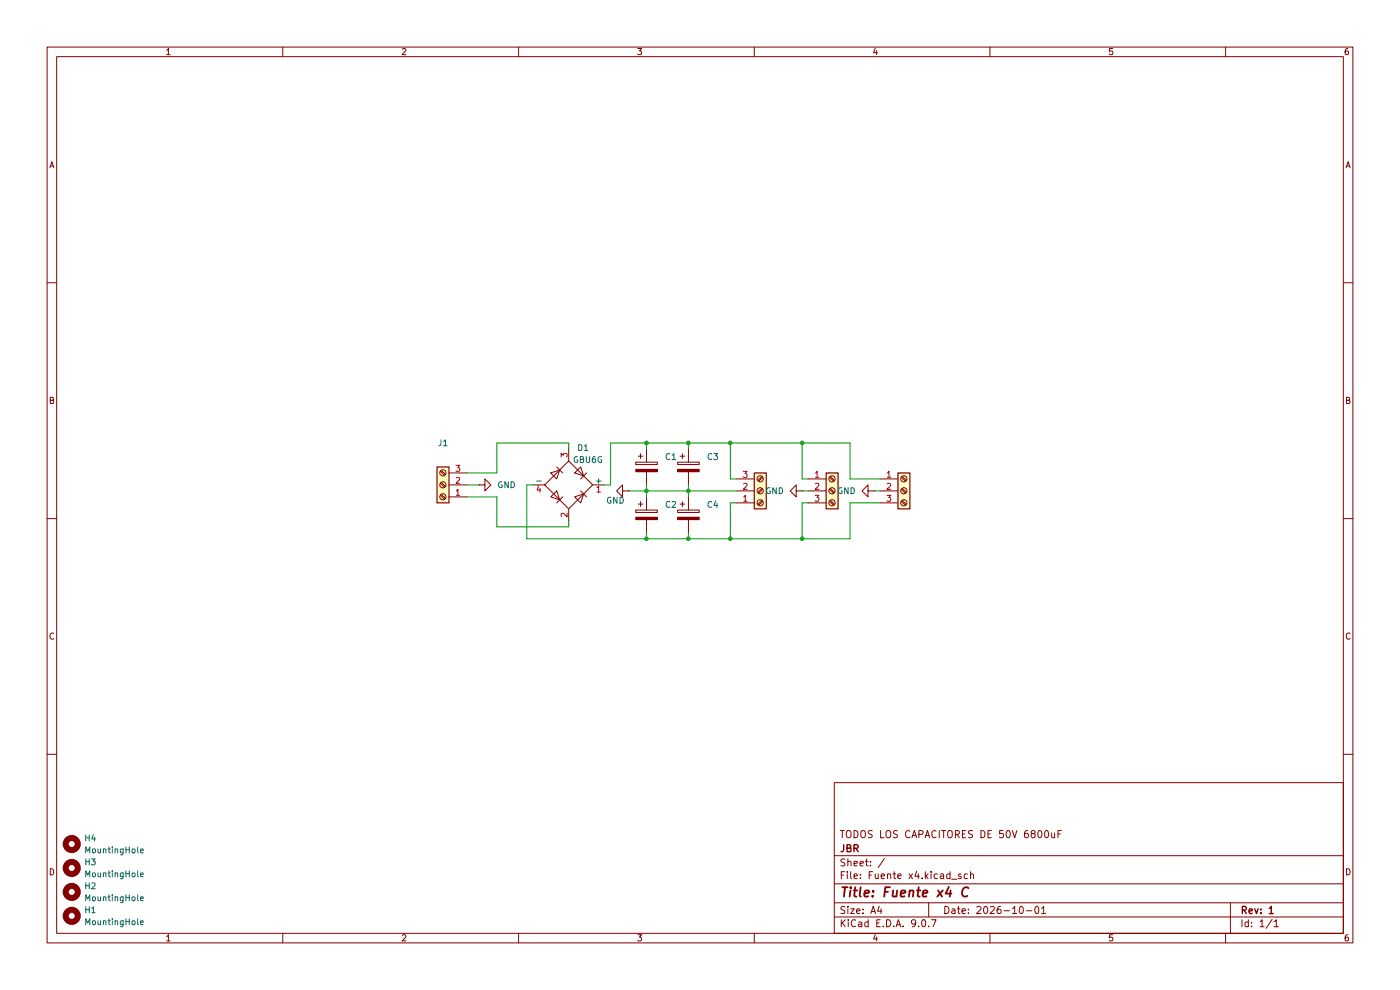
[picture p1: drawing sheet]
(kicad_sch
 (version 20250114)
 (generator "eeschema")
 (generator_version "9.0")
 (paper "A4")
 (title_block
  (title "Fuente x4 C")
  (date "2026-10-01")
  (rev "1")
  (company "JBR")
  (comment 1 "TODOS LOS CAPACITORES DE 50V 6800uF"))
 (lib_symbols
  (symbol "Connector:Screw_Terminal_01x03"
   (pin_names
    (offset 1.016) (hide yes)) (exclude_from_sim no) (in_bom yes) (on_board yes)
   (property "Reference" "J" (at 0 5.08 0) (effects (font (size 1.27 1.27))))
   (property "Value" "Screw_Terminal_01x03" (at 0 -5.08 0) (effects (font (size 1.27 1.27))))
   (property "Footprint" "" (at 0 0 0) (effects (font (size 1.27 1.27)) (hide yes)))
   (property "Datasheet" "~" (at 0 0 0) (effects (font (size 1.27 1.27)) (hide yes)))
   (property "Description" "Generic screw terminal, single row, 01x03, script generated (kicad-library-utils/schlib/autogen/connector/)" (at 0 0 0) (effects (font (size 1.27 1.27)) (hide yes)))
   (symbol "Screw_Terminal_01x03_1_1"
    (rectangle (start -1.27 3.81) (end 1.27 -3.81) (stroke (width 0.254) (type default)) (fill (type background)))
    (polyline (pts (xy -0.5334 2.8702) (xy 0.3302 2.032)) (stroke (width 0.1524) (type default)) (fill (type none)))
    (polyline (pts (xy -0.5334 0.3302) (xy 0.3302 -0.508)) (stroke (width 0.1524) (type default)) (fill (type none)))
    (polyline (pts (xy -0.5334 -2.2098) (xy 0.3302 -3.048)) (stroke (width 0.1524) (type default)) (fill (type none)))
    (polyline (pts (xy -0.3556 3.048) (xy 0.508 2.2098)) (stroke (width 0.1524) (type default)) (fill (type none)))
    (polyline (pts (xy -0.3556 0.508) (xy 0.508 -0.3302)) (stroke (width 0.1524) (type default)) (fill (type none)))
    (polyline (pts (xy -0.3556 -2.032) (xy 0.508 -2.8702)) (stroke (width 0.1524) (type default)) (fill (type none)))
    (circle (center 0 2.54) (radius 0.635) (stroke (width 0.1524) (type default)) (fill (type none)))
    (circle (center 0 0) (radius 0.635) (stroke (width 0.1524) (type default)) (fill (type none)))
    (circle (center 0 -2.54) (radius 0.635) (stroke (width 0.1524) (type default)) (fill (type none)))
    (pin passive line (at -5.08 2.54 0) (length 3.81) (name "Pin_1" (effects (font (size 1.27 1.27)))) (number "1" (effects (font (size 1.27 1.27)))))
    (pin passive line (at -5.08 0 0) (length 3.81) (name "Pin_2" (effects (font (size 1.27 1.27)))) (number "2" (effects (font (size 1.27 1.27)))))
    (pin passive line (at -5.08 -2.54 0) (length 3.81) (name "Pin_3" (effects (font (size 1.27 1.27)))) (number "3" (effects (font (size 1.27 1.27))))))
   (embedded_fonts no))
  (symbol "Device:C_Polarized"
   (pin_numbers (hide yes))
   (pin_names
    (offset 0.254)) (exclude_from_sim no) (in_bom yes) (on_board yes)
   (property "Reference" "C" (at 0.635 2.54 0) (effects (font (size 1.27 1.27)) (justify left)))
   (property "Value" "C_Polarized" (at 0.635 -2.54 0) (effects (font (size 1.27 1.27)) (justify left)))
   (property "Footprint" "" (at 0.9652 -3.81 0) (effects (font (size 1.27 1.27)) (hide yes)))
   (property "Datasheet" "~" (at 0 0 0) (effects (font (size 1.27 1.27)) (hide yes)))
   (property "Description" "Polarized capacitor" (at 0 0 0) (effects (font (size 1.27 1.27)) (hide yes)))
   (symbol "C_Polarized_0_1"
    (rectangle (start -2.286 0.508) (end 2.286 1.016) (stroke (width 0) (type default)) (fill (type none)))
    (polyline (pts (xy -1.778 2.286) (xy -0.762 2.286)) (stroke (width 0) (type default)) (fill (type none)))
    (polyline (pts (xy -1.27 2.794) (xy -1.27 1.778)) (stroke (width 0) (type default)) (fill (type none)))
    (rectangle (start 2.286 -0.508) (end -2.286 -1.016) (stroke (width 0) (type default)) (fill (type outline))))
   (symbol "C_Polarized_1_1"
    (pin passive line (at 0 3.81 270) (length 2.794) (name "~" (effects (font (size 1.27 1.27)))) (number "1" (effects (font (size 1.27 1.27)))))
    (pin passive line (at 0 -3.81 90) (length 2.794) (name "~" (effects (font (size 1.27 1.27)))) (number "2" (effects (font (size 1.27 1.27))))))
   (embedded_fonts no))
  (symbol "Diode_Bridge:GBU6G"
   (pin_names
    (offset 0)) (exclude_from_sim no) (in_bom yes) (on_board yes)
   (property "Reference" "D" (at 2.54 6.985 0) (effects (font (size 1.27 1.27)) (justify left)))
   (property "Value" "GBU6G" (at 2.54 5.08 0) (effects (font (size 1.27 1.27)) (justify left)))
   (property "Footprint" "Diode_THT:Diode_Bridge_Vishay_GBU" (at 3.81 3.175 0) (effects (font (size 1.27 1.27)) (justify left) (hide yes)))
   (property "Datasheet" "http://www.vishay.com/docs/88656/gbu6a.pdf" (at 0 0 0) (effects (font (size 1.27 1.27)) (hide yes)))
   (property "Description" "Single-Phase Bridge Rectifier, 280V Vrms, 6.0A If, GBU package" (at 0 0 0) (effects (font (size 1.27 1.27)) (hide yes)))
   (symbol "GBU6G_0_1"
    (polyline (pts (xy -5.08 0) (xy 0 -5.08) (xy 5.08 0) (xy 0 5.08) (xy -5.08 0)) (stroke (width 0) (type default)) (fill (type none)))
    (polyline (pts (xy -3.81 2.54) (xy -2.54 1.27) (xy -1.905 3.175) (xy -3.81 2.54)) (stroke (width 0) (type default)) (fill (type none)))
    (polyline (pts (xy -2.54 3.81) (xy -1.27 2.54)) (stroke (width 0) (type default)) (fill (type none)))
    (polyline (pts (xy -2.54 -1.27) (xy -3.81 -2.54) (xy -1.905 -3.175) (xy -2.54 -1.27)) (stroke (width 0) (type default)) (fill (type none)))
    (polyline (pts (xy -1.27 -2.54) (xy -2.54 -3.81)) (stroke (width 0) (type default)) (fill (type none)))
    (polyline (pts (xy 1.27 2.54) (xy 2.54 3.81) (xy 3.175 1.905) (xy 1.27 2.54)) (stroke (width 0) (type default)) (fill (type none)))
    (polyline (pts (xy 2.54 1.27) (xy 3.81 2.54)) (stroke (width 0) (type default)) (fill (type none)))
    (polyline (pts (xy 2.54 -1.27) (xy 3.81 -2.54)) (stroke (width 0) (type default)) (fill (type none)))
    (polyline (pts (xy 3.175 -1.905) (xy 1.27 -2.54) (xy 2.54 -3.81) (xy 3.175 -1.905)) (stroke (width 0) (type default)) (fill (type none))))
   (symbol "GBU6G_1_1"
    (pin passive line (at -7.62 0 0) (length 2.54) (name "-" (effects (font (size 1.27 1.27)))) (number "4" (effects (font (size 1.27 1.27)))))
    (pin passive line (at 0 7.62 270) (length 2.54) (name "~" (effects (font (size 1.27 1.27)))) (number "3" (effects (font (size 1.27 1.27)))))
    (pin passive line (at 0 -7.62 90) (length 2.54) (name "~" (effects (font (size 1.27 1.27)))) (number "2" (effects (font (size 1.27 1.27)))))
    (pin passive line (at 7.62 0 180) (length 2.54) (name "+" (effects (font (size 1.27 1.27)))) (number "1" (effects (font (size 1.27 1.27))))))
   (embedded_fonts no))
  (symbol "Mechanical:MountingHole"
   (pin_names
    (offset 1.016)) (exclude_from_sim no) (in_bom no) (on_board yes)
   (property "Reference" "H" (at 0 5.08 0) (effects (font (size 1.27 1.27))))
   (property "Value" "MountingHole" (at 0 3.175 0) (effects (font (size 1.27 1.27))))
   (property "Footprint" "" (at 0 0 0) (effects (font (size 1.27 1.27)) (hide yes)))
   (property "Datasheet" "~" (at 0 0 0) (effects (font (size 1.27 1.27)) (hide yes)))
   (property "Description" "Mounting Hole without connection" (at 0 0 0) (effects (font (size 1.27 1.27)) (hide yes)))
   (symbol "MountingHole_0_1"
    (circle (center 0 0) (radius 1.27) (stroke (width 1.27) (type default)) (fill (type none))))
   (embedded_fonts no))
  (symbol "power:GND"
   (power)
   (pin_numbers (hide yes))
   (pin_names
    (offset 0) (hide yes)) (exclude_from_sim no) (in_bom yes) (on_board yes)
   (property "Reference" "#PWR" (at 0 -6.35 0) (effects (font (size 1.27 1.27)) (hide yes)))
   (property "Value" "GND" (at 0 -3.81 0) (effects (font (size 1.27 1.27))))
   (property "Footprint" "" (at 0 0 0) (effects (font (size 1.27 1.27)) (hide yes)))
   (property "Datasheet" "" (at 0 0 0) (effects (font (size 1.27 1.27)) (hide yes)))
   (property "Description" "Power symbol creates a global label with name \"GND\" , ground" (at 0 0 0) (effects (font (size 1.27 1.27)) (hide yes)))
   (symbol "GND_0_1"
    (polyline (pts (xy 0 0) (xy 0 -1.27) (xy 1.27 -1.27) (xy 0 -2.54) (xy -1.27 -1.27) (xy 0 -1.27)) (stroke (width 0) (type default)) (fill (type none))))
   (symbol "GND_1_1"
    (pin power_in line (at 0 0 270) (length 0) (name "~" (effects (font (size 1.27 1.27)))) (number "1" (effects (font (size 1.27 1.27))))))
   (embedded_fonts no)))
 (junction
  (at 137.16 114.3)
  (diameter 0)
  (color 0 0 0 0))
 (junction
  (at 146.05 104.14)
  (diameter 0)
  (color 0 0 0 0))
 (junction
  (at 154.94 114.3)
  (diameter 0)
  (color 0 0 0 0))
 (junction
  (at 146.05 93.98)
  (diameter 0)
  (color 0 0 0 0))
 (junction
  (at 137.16 104.14)
  (diameter 0)
  (color 0 0 0 0))
 (junction
  (at 170.18 114.3)
  (diameter 0)
  (color 0 0 0 0))
 (junction
  (at 170.18 93.98)
  (diameter 0)
  (color 0 0 0 0))
 (junction
  (at 146.05 114.3)
  (diameter 0)
  (color 0 0 0 0))
 (junction
  (at 154.94 93.98)
  (diameter 0)
  (color 0 0 0 0))
 (junction
  (at 137.16 93.98)
  (diameter 0)
  (color 0 0 0 0))
 (wire
  (pts (xy 170.18 114.3) (xy 154.94 114.3))
  (stroke (width 0) (type default)))
 (wire
  (pts (xy 137.16 104.14) (xy 137.16 105.41))
  (stroke (width 0) (type default)))
 (wire
  (pts (xy 170.18 101.6) (xy 170.18 93.98))
  (stroke (width 0) (type default)))
 (wire
  (pts (xy 154.94 101.6) (xy 156.21 101.6))
  (stroke (width 0) (type default)))
 (wire
  (pts (xy 137.16 114.3) (xy 146.05 114.3))
  (stroke (width 0) (type default)))
 (wire
  (pts (xy 105.41 105.41) (xy 105.41 111.76))
  (stroke (width 0) (type default)))
 (wire
  (pts (xy 154.94 93.98) (xy 170.18 93.98))
  (stroke (width 0) (type default)))
 (wire
  (pts (xy 129.54 102.87) (xy 128.27 102.87))
  (stroke (width 0) (type default)))
 (wire
  (pts (xy 170.18 106.68) (xy 170.18 114.3))
  (stroke (width 0) (type default)))
 (wire
  (pts (xy 120.65 93.98) (xy 120.65 95.25))
  (stroke (width 0) (type default)))
 (wire
  (pts (xy 186.69 106.68) (xy 180.34 106.68))
  (stroke (width 0) (type default)))
 (wire
  (pts (xy 146.05 95.25) (xy 146.05 93.98))
  (stroke (width 0) (type default)))
 (wire
  (pts (xy 137.16 93.98) (xy 146.05 93.98))
  (stroke (width 0) (type default)))
 (wire
  (pts (xy 146.05 104.14) (xy 156.21 104.14))
  (stroke (width 0) (type default)))
 (wire
  (pts (xy 105.41 111.76) (xy 120.65 111.76))
  (stroke (width 0) (type default)))
 (wire
  (pts (xy 137.16 93.98) (xy 129.54 93.98))
  (stroke (width 0) (type default)))
 (wire
  (pts (xy 137.16 102.87) (xy 137.16 104.14))
  (stroke (width 0) (type default)))
 (wire
  (pts (xy 185.42 104.14) (xy 186.69 104.14))
  (stroke (width 0) (type default)))
 (wire
  (pts (xy 146.05 104.14) (xy 146.05 105.41))
  (stroke (width 0) (type default)))
 (wire
  (pts (xy 180.34 114.3) (xy 170.18 114.3))
  (stroke (width 0) (type default)))
 (wire
  (pts (xy 146.05 102.87) (xy 146.05 104.14))
  (stroke (width 0) (type default)))
 (wire
  (pts (xy 105.41 100.33) (xy 99.06 100.33))
  (stroke (width 0) (type default)))
 (wire
  (pts (xy 105.41 93.98) (xy 105.41 100.33))
  (stroke (width 0) (type default)))
 (wire
  (pts (xy 180.34 101.6) (xy 180.34 93.98))
  (stroke (width 0) (type default)))
 (wire
  (pts (xy 170.18 104.14) (xy 171.45 104.14))
  (stroke (width 0) (type default)))
 (wire
  (pts (xy 137.16 104.14) (xy 146.05 104.14))
  (stroke (width 0) (type default)))
 (wire
  (pts (xy 146.05 113.03) (xy 146.05 114.3))
  (stroke (width 0) (type default)))
 (wire
  (pts (xy 137.16 93.98) (xy 137.16 95.25))
  (stroke (width 0) (type default)))
 (wire
  (pts (xy 180.34 106.68) (xy 180.34 114.3))
  (stroke (width 0) (type default)))
 (wire
  (pts (xy 111.76 114.3) (xy 111.76 102.87))
  (stroke (width 0) (type default)))
 (wire
  (pts (xy 111.76 102.87) (xy 113.03 102.87))
  (stroke (width 0) (type default)))
 (wire
  (pts (xy 154.94 106.68) (xy 156.21 106.68))
  (stroke (width 0) (type default)))
 (wire
  (pts (xy 99.06 105.41) (xy 105.41 105.41))
  (stroke (width 0) (type default)))
 (wire
  (pts (xy 154.94 106.68) (xy 154.94 114.3))
  (stroke (width 0) (type default)))
 (wire
  (pts (xy 154.94 101.6) (xy 154.94 93.98))
  (stroke (width 0) (type default)))
 (wire
  (pts (xy 171.45 101.6) (xy 170.18 101.6))
  (stroke (width 0) (type default)))
 (wire
  (pts (xy 154.94 114.3) (xy 146.05 114.3))
  (stroke (width 0) (type default)))
 (wire
  (pts (xy 170.18 93.98) (xy 180.34 93.98))
  (stroke (width 0) (type default)))
 (wire
  (pts (xy 133.35 104.14) (xy 137.16 104.14))
  (stroke (width 0) (type default)))
 (wire
  (pts (xy 137.16 114.3) (xy 137.16 113.03))
  (stroke (width 0) (type default)))
 (wire
  (pts (xy 171.45 106.68) (xy 170.18 106.68))
  (stroke (width 0) (type default)))
 (wire
  (pts (xy 99.06 102.87) (xy 101.6 102.87))
  (stroke (width 0) (type default)))
 (wire
  (pts (xy 137.16 114.3) (xy 111.76 114.3))
  (stroke (width 0) (type default)))
 (wire
  (pts (xy 154.94 93.98) (xy 146.05 93.98))
  (stroke (width 0) (type default)))
 (wire
  (pts (xy 120.65 93.98) (xy 105.41 93.98))
  (stroke (width 0) (type default)))
 (wire
  (pts (xy 129.54 93.98) (xy 129.54 102.87))
  (stroke (width 0) (type default)))
 (wire
  (pts (xy 186.69 101.6) (xy 180.34 101.6))
  (stroke (width 0) (type default)))
 (wire
  (pts (xy 120.65 111.76) (xy 120.65 110.49))
  (stroke (width 0) (type default)))
 (symbol
  (lib_id "power:GND")
  (at 170.18 104.14 270)
  (unit 1)
  (exclude_from_sim no)
  (in_bom yes)
  (on_board yes)
  (dnp no)
  (fields_autoplaced yes)
  (property "Reference" "#PWR03" (at 163.83 104.14 0) (effects (font (size 1.27 1.27)) (hide yes)))
  (property "Value" "GND" (at 166.37 104.1399 90) (effects (font (size 1.27 1.27)) (justify right)))
  (property "Footprint" "" (at 170.18 104.14 0) (effects (font (size 1.27 1.27)) (hide yes)))
  (property "Datasheet" "" (at 170.18 104.14 0) (effects (font (size 1.27 1.27)) (hide yes)))
  (property "Description" "Power symbol creates a global label with name \"GND\" , ground" (at 170.18 104.14 0) (effects (font (size 1.27 1.27)) (hide yes)))
  (pin "1"))
 (symbol
  (lib_id "Connector:Screw_Terminal_01x03")
  (at 93.98 102.87 180)
  (unit 1)
  (exclude_from_sim no)
  (in_bom yes)
  (on_board yes)
  (dnp no)
  (fields_autoplaced yes)
  (property "Reference" "J1" (at 93.98 93.98 0) (effects (font (size 1.27 1.27))))
  (property "Value" "Screw_Terminal_01x03" (at 93.98 96.52 0) (effects (font (size 1.27 1.27)) (hide yes)))
  (property "Footprint" "TerminalBlock_Phoenix:TerminalBlock_Phoenix_MKDS-1,5-3_1x03_P5.00mm_Horizontal" (at 93.98 102.87 0) (effects (font (size 1.27 1.27)) (hide yes)))
  (property "Datasheet" "~" (at 93.98 102.87 0) (effects (font (size 1.27 1.27)) (hide yes)))
  (property "Description" "Generic screw terminal, single row, 01x03, script generated (kicad-library-utils/schlib/autogen/connector/)" (at 93.98 102.87 0) (effects (font (size 1.27 1.27)) (hide yes)))
  (pin "2")
  (pin "1")
  (pin "3"))
 (symbol
  (lib_id "power:GND")
  (at 185.42 104.14 270)
  (unit 1)
  (exclude_from_sim no)
  (in_bom yes)
  (on_board yes)
  (dnp no)
  (fields_autoplaced yes)
  (property "Reference" "#PWR04" (at 179.07 104.14 0) (effects (font (size 1.27 1.27)) (hide yes)))
  (property "Value" "GND" (at 181.61 104.1399 90) (effects (font (size 1.27 1.27)) (justify right)))
  (property "Footprint" "" (at 185.42 104.14 0) (effects (font (size 1.27 1.27)) (hide yes)))
  (property "Datasheet" "" (at 185.42 104.14 0) (effects (font (size 1.27 1.27)) (hide yes)))
  (property "Description" "Power symbol creates a global label with name \"GND\" , ground" (at 185.42 104.14 0) (effects (font (size 1.27 1.27)) (hide yes)))
  (pin "1"))
 (symbol
  (lib_id "Mechanical:MountingHole")
  (at 15.24 179.07 0)
  (unit 1)
  (exclude_from_sim no)
  (in_bom no)
  (on_board yes)
  (dnp no)
  (fields_autoplaced yes)
  (property "Reference" "H4" (at 17.78 177.7999 0) (effects (font (size 1.27 1.27)) (justify left)))
  (property "Value" "MountingHole" (at 17.78 180.3399 0) (effects (font (size 1.27 1.27)) (justify left)))
  (property "Footprint" "MountingHole:MountingHole_3.2mm_M3" (at 15.24 179.07 0) (effects (font (size 1.27 1.27)) (hide yes)))
  (property "Datasheet" "~" (at 15.24 179.07 0) (effects (font (size 1.27 1.27)) (hide yes)))
  (property "Description" "Mounting Hole without connection" (at 15.24 179.07 0) (effects (font (size 1.27 1.27)) (hide yes))))
 (symbol
  (lib_id "Connector:Screw_Terminal_01x03")
  (at 161.29 104.14 0)
  (mirror x)
  (unit 1)
  (exclude_from_sim no)
  (in_bom yes)
  (on_board yes)
  (dnp no)
  (property "Reference" "J2" (at 163.83 105.4101 0) (effects (font (size 1.27 1.27)) (justify left) (hide yes)))
  (property "Value" "Screw_Terminal_01x03" (at 163.83 102.8701 0) (effects (font (size 1.27 1.27)) (justify left) (hide yes)))
  (property "Footprint" "TerminalBlock_Phoenix:TerminalBlock_Phoenix_MKDS-1,5-3_1x03_P5.00mm_Horizontal" (at 161.29 104.14 0) (effects (font (size 1.27 1.27)) (hide yes)))
  (property "Datasheet" "~" (at 161.29 104.14 0) (effects (font (size 1.27 1.27)) (hide yes)))
  (property "Description" "Generic screw terminal, single row, 01x03, script generated (kicad-library-utils/schlib/autogen/connector/)" (at 161.29 104.14 0) (effects (font (size 1.27 1.27)) (hide yes)))
  (pin "2")
  (pin "1")
  (pin "3"))
 (symbol
  (lib_id "Connector:Screw_Terminal_01x03")
  (at 176.53 104.14 0)
  (unit 1)
  (exclude_from_sim no)
  (in_bom yes)
  (on_board yes)
  (dnp no)
  (property "Reference" "J3" (at 178.816 100.33 0) (effects (font (size 1.27 1.27)) (justify left) (hide yes)))
  (property "Value" "Screw_Terminal_01x03" (at 179.07 105.4099 0) (effects (font (size 1.27 1.27)) (justify left) (hide yes)))
  (property "Footprint" "TerminalBlock_Phoenix:TerminalBlock_Phoenix_MKDS-1,5-3_1x03_P5.00mm_Horizontal" (at 176.53 104.14 0) (effects (font (size 1.27 1.27)) (hide yes)))
  (property "Datasheet" "~" (at 176.53 104.14 0) (effects (font (size 1.27 1.27)) (hide yes)))
  (property "Description" "Generic screw terminal, single row, 01x03, script generated (kicad-library-utils/schlib/autogen/connector/)" (at 176.53 104.14 0) (effects (font (size 1.27 1.27)) (hide yes)))
  (pin "2")
  (pin "1")
  (pin "3"))
 (symbol
  (lib_id "power:GND")
  (at 133.35 104.14 270)
  (unit 1)
  (exclude_from_sim no)
  (in_bom yes)
  (on_board yes)
  (dnp no)
  (property "Reference" "#PWR02" (at 127 104.14 0) (effects (font (size 1.27 1.27)) (hide yes)))
  (property "Value" "GND" (at 132.588 106.172 90) (effects (font (size 1.27 1.27)) (justify right)))
  (property "Footprint" "" (at 133.35 104.14 0) (effects (font (size 1.27 1.27)) (hide yes)))
  (property "Datasheet" "" (at 133.35 104.14 0) (effects (font (size 1.27 1.27)) (hide yes)))
  (property "Description" "Power symbol creates a global label with name \"GND\" , ground" (at 133.35 104.14 0) (effects (font (size 1.27 1.27)) (hide yes)))
  (pin "1"))
 (symbol
  (lib_id "Device:C_Polarized")
  (at 146.05 109.22 0)
  (unit 1)
  (exclude_from_sim no)
  (in_bom yes)
  (on_board yes)
  (dnp no)
  (fields_autoplaced yes)
  (property "Reference" "C4" (at 149.86 107.0609 0) (effects (font (size 1.27 1.27)) (justify left)))
  (property "Value" "C_Polarized" (at 149.86 109.6009 0) (effects (font (size 1.27 1.27)) (justify left) (hide yes)))
  (property "Footprint" "Capacitor_THT:CP_Radial_D22.0mm_P10.00mm_SnapIn" (at 147.0152 113.03 0) (effects (font (size 1.27 1.27)) (hide yes)))
  (property "Datasheet" "~" (at 146.05 109.22 0) (effects (font (size 1.27 1.27)) (hide yes)))
  (property "Description" "Polarized capacitor" (at 146.05 109.22 0) (effects (font (size 1.27 1.27)) (hide yes)))
  (pin "1")
  (pin "2"))
 (symbol
  (lib_id "power:GND")
  (at 101.6 102.87 90)
  (unit 1)
  (exclude_from_sim no)
  (in_bom yes)
  (on_board yes)
  (dnp no)
  (fields_autoplaced yes)
  (property "Reference" "#PWR01" (at 107.95 102.87 0) (effects (font (size 1.27 1.27)) (hide yes)))
  (property "Value" "GND" (at 105.41 102.8699 90) (effects (font (size 1.27 1.27)) (justify right)))
  (property "Footprint" "" (at 101.6 102.87 0) (effects (font (size 1.27 1.27)) (hide yes)))
  (property "Datasheet" "" (at 101.6 102.87 0) (effects (font (size 1.27 1.27)) (hide yes)))
  (property "Description" "Power symbol creates a global label with name \"GND\" , ground" (at 101.6 102.87 0) (effects (font (size 1.27 1.27)) (hide yes)))
  (pin "1"))
 (symbol
  (lib_id "Mechanical:MountingHole")
  (at 15.24 184.15 0)
  (unit 1)
  (exclude_from_sim no)
  (in_bom no)
  (on_board yes)
  (dnp no)
  (fields_autoplaced yes)
  (property "Reference" "H3" (at 17.78 182.8799 0) (effects (font (size 1.27 1.27)) (justify left)))
  (property "Value" "MountingHole" (at 17.78 185.4199 0) (effects (font (size 1.27 1.27)) (justify left)))
  (property "Footprint" "MountingHole:MountingHole_3.2mm_M3" (at 15.24 184.15 0) (effects (font (size 1.27 1.27)) (hide yes)))
  (property "Datasheet" "~" (at 15.24 184.15 0) (effects (font (size 1.27 1.27)) (hide yes)))
  (property "Description" "Mounting Hole without connection" (at 15.24 184.15 0) (effects (font (size 1.27 1.27)) (hide yes))))
 (symbol
  (lib_id "Device:C_Polarized")
  (at 137.16 99.06 0)
  (unit 1)
  (exclude_from_sim no)
  (in_bom yes)
  (on_board yes)
  (dnp no)
  (fields_autoplaced yes)
  (property "Reference" "C1" (at 140.97 96.9009 0) (effects (font (size 1.27 1.27)) (justify left)))
  (property "Value" "C_Polarized" (at 140.97 99.4409 0) (effects (font (size 1.27 1.27)) (justify left) (hide yes)))
  (property "Footprint" "Capacitor_THT:CP_Radial_D22.0mm_P10.00mm_SnapIn" (at 138.1252 102.87 0) (effects (font (size 1.27 1.27)) (hide yes)))
  (property "Datasheet" "~" (at 137.16 99.06 0) (effects (font (size 1.27 1.27)) (hide yes)))
  (property "Description" "Polarized capacitor" (at 137.16 99.06 0) (effects (font (size 1.27 1.27)) (hide yes)))
  (pin "1")
  (pin "2"))
 (symbol
  (lib_id "Mechanical:MountingHole")
  (at 15.24 189.23 0)
  (unit 1)
  (exclude_from_sim no)
  (in_bom no)
  (on_board yes)
  (dnp no)
  (fields_autoplaced yes)
  (property "Reference" "H2" (at 17.78 187.9599 0) (effects (font (size 1.27 1.27)) (justify left)))
  (property "Value" "MountingHole" (at 17.78 190.4999 0) (effects (font (size 1.27 1.27)) (justify left)))
  (property "Footprint" "MountingHole:MountingHole_3.2mm_M3" (at 15.24 189.23 0) (effects (font (size 1.27 1.27)) (hide yes)))
  (property "Datasheet" "~" (at 15.24 189.23 0) (effects (font (size 1.27 1.27)) (hide yes)))
  (property "Description" "Mounting Hole without connection" (at 15.24 189.23 0) (effects (font (size 1.27 1.27)) (hide yes))))
 (symbol
  (lib_id "Mechanical:MountingHole")
  (at 15.24 194.31 0)
  (unit 1)
  (exclude_from_sim no)
  (in_bom no)
  (on_board yes)
  (dnp no)
  (fields_autoplaced yes)
  (property "Reference" "H1" (at 17.78 193.0399 0) (effects (font (size 1.27 1.27)) (justify left)))
  (property "Value" "MountingHole" (at 17.78 195.5799 0) (effects (font (size 1.27 1.27)) (justify left)))
  (property "Footprint" "MountingHole:MountingHole_3.2mm_M3" (at 15.24 194.31 0) (effects (font (size 1.27 1.27)) (hide yes)))
  (property "Datasheet" "~" (at 15.24 194.31 0) (effects (font (size 1.27 1.27)) (hide yes)))
  (property "Description" "Mounting Hole without connection" (at 15.24 194.31 0) (effects (font (size 1.27 1.27)) (hide yes))))
 (symbol
  (lib_id "Device:C_Polarized")
  (at 146.05 99.06 0)
  (unit 1)
  (exclude_from_sim no)
  (in_bom yes)
  (on_board yes)
  (dnp no)
  (fields_autoplaced yes)
  (property "Reference" "C3" (at 149.86 96.9009 0) (effects (font (size 1.27 1.27)) (justify left)))
  (property "Value" "C_Polarized" (at 149.86 99.4409 0) (effects (font (size 1.27 1.27)) (justify left) (hide yes)))
  (property "Footprint" "Capacitor_THT:CP_Radial_D22.0mm_P10.00mm_SnapIn" (at 147.0152 102.87 0) (effects (font (size 1.27 1.27)) (hide yes)))
  (property "Datasheet" "~" (at 146.05 99.06 0) (effects (font (size 1.27 1.27)) (hide yes)))
  (property "Description" "Polarized capacitor" (at 146.05 99.06 0) (effects (font (size 1.27 1.27)) (hide yes)))
  (pin "1")
  (pin "2"))
 (symbol
  (lib_id "Diode_Bridge:GBU6G")
  (at 120.65 102.87 0)
  (unit 1)
  (exclude_from_sim no)
  (in_bom yes)
  (on_board yes)
  (dnp no)
  (property "Reference" "D1" (at 123.698 94.996 0) (effects (font (size 1.27 1.27))))
  (property "Value" "GBU6G" (at 124.714 97.536 0) (effects (font (size 1.27 1.27))))
  (property "Footprint" "Diode_THT:Diode_Bridge_Vishay_GBU" (at 124.46 99.695 0) (effects (font (size 1.27 1.27)) (justify left) (hide yes)))
  (property "Datasheet" "http://www.vishay.com/docs/88656/gbu6a.pdf" (at 120.65 102.87 0) (effects (font (size 1.27 1.27)) (hide yes)))
  (property "Description" "Single-Phase Bridge Rectifier, 280V Vrms, 6.0A If, GBU package" (at 120.65 102.87 0) (effects (font (size 1.27 1.27)) (hide yes)))
  (pin "4")
  (pin "2")
  (pin "3")
  (pin "1"))
 (symbol
  (lib_id "Connector:Screw_Terminal_01x03")
  (at 191.77 104.14 0)
  (unit 1)
  (exclude_from_sim no)
  (in_bom yes)
  (on_board yes)
  (dnp no)
  (fields_autoplaced yes)
  (property "Reference" "J4" (at 194.31 102.8699 0) (effects (font (size 1.27 1.27)) (justify left) (hide yes)))
  (property "Value" "Screw_Terminal_01x03" (at 194.31 105.4099 0) (effects (font (size 1.27 1.27)) (justify left) (hide yes)))
  (property "Footprint" "TerminalBlock_Phoenix:TerminalBlock_Phoenix_MKDS-1,5-3_1x03_P5.00mm_Horizontal" (at 191.77 104.14 0) (effects (font (size 1.27 1.27)) (hide yes)))
  (property "Datasheet" "~" (at 191.77 104.14 0) (effects (font (size 1.27 1.27)) (hide yes)))
  (property "Description" "Generic screw terminal, single row, 01x03, script generated (kicad-library-utils/schlib/autogen/connector/)" (at 191.77 104.14 0) (effects (font (size 1.27 1.27)) (hide yes)))
  (pin "2")
  (pin "1")
  (pin "3"))
 (symbol
  (lib_id "Device:C_Polarized")
  (at 137.16 109.22 0)
  (unit 1)
  (exclude_from_sim no)
  (in_bom yes)
  (on_board yes)
  (dnp no)
  (fields_autoplaced yes)
  (property "Reference" "C2" (at 140.97 107.0609 0) (effects (font (size 1.27 1.27)) (justify left)))
  (property "Value" "C_Polarized" (at 140.97 109.6009 0) (effects (font (size 1.27 1.27)) (justify left) (hide yes)))
  (property "Footprint" "Capacitor_THT:CP_Radial_D22.0mm_P10.00mm_SnapIn" (at 138.1252 113.03 0) (effects (font (size 1.27 1.27)) (hide yes)))
  (property "Datasheet" "~" (at 137.16 109.22 0) (effects (font (size 1.27 1.27)) (hide yes)))
  (property "Description" "Polarized capacitor" (at 137.16 109.22 0) (effects (font (size 1.27 1.27)) (hide yes)))
  (pin "1")
  (pin "2"))
 (sheet_instances
  (path ""
   (page "1")))
 (embedded_fonts no))
